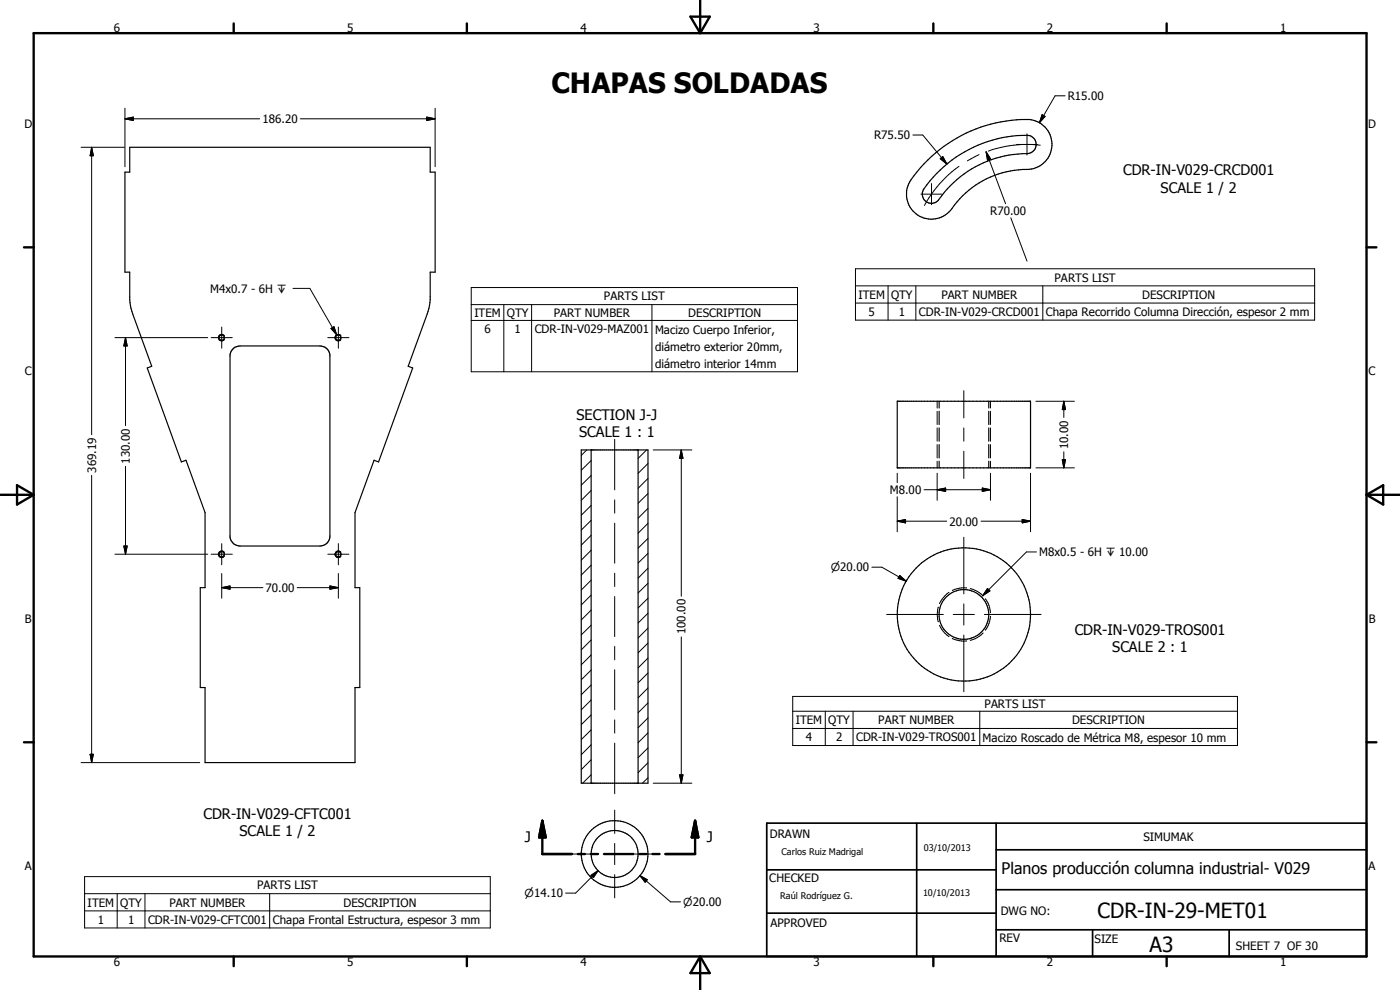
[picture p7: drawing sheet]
<svg xmlns="http://www.w3.org/2000/svg" width="420mm" height="297mm" viewBox="0 0 420 297" stroke-linecap="round" stroke-linejoin="round" font-family="sans-serif">
<g fill="none" stroke="#000" stroke-width=".35">
<path d="M38.9 44.2h90.2v7.4h1.5v30.1h-1.5v8.3l-.2 1.7-.7 2.5-5.7 15.7 1.4 .5-10.3 28.2-1.3-.5-5.8 15.7v22.5h1.5v30h-1.5v22.5h-45v-22.5h-1.4v-30h1.4v-22.5l-5.7-15.7-1.4 .5-10.2-28.2 1.3-.5-5.7-15.7-.7-2.5-.2-1.7v-8.3h-1.4v-30.1h1.4zM278.5 48a41.9 41.9 0 0 1 31-12.1 7.6 7.6 0 0 1 6.1 8.8 7.6 7.6 0 0 1-8.7 6.1 27.7 27.7 0 0 0-21.6 12.3 7.6 7.6 0 0 1-11 .6 7.6 7.6 0 0 1 0-11zM281.1 52a37.3 37.3 0 0 1 27.9-11.3 2.77 2.77 0 0 1 1.9 3 2.77 2.77 0 0 1-2.7 2.4 32.7 32.7 0 0 0-26.9 14.3 2.76 2.76 0 0 1-3.6-.1 2.76 2.76 0 0 1-.4-3.6zM70.2 104.4l1.8-.6h24a3 3 0 0 1 3 2.6v54.8a3 3 0 0 1-3 2.6h-24a3 3 0 0 1-3-2.6v-54.8l.4-1.1zM174.4 135h20.1v100h-20.1zM177.4 135v100M191.5 135v100M269.3 120.4h40v20h-40zM281.8 120.4v2M281.8 123.4v4M281.8 128.4v4M281.8 133.4v4"/>
<path d="M281.8 138.4v2M296.7 120.4v2M296.7 123.4v4M296.7 128.4v4M296.7 133.4v4M296.7 138.4v2"/>
<circle cx="66.5" cy="101.3" r=".82"/>
<circle cx="101.5" cy="101.3" r=".82"/>
<circle cx="66.5" cy="166.3" r=".83"/>
<circle cx="101.5" cy="166.3" r=".82"/>
<circle cx="289.3" cy="184.4" r="20"/>
<circle cx="289.3" cy="184.4" r="7.5"/>
<circle cx="184.5" cy="256.2" r="10"/>
<circle cx="184.5" cy="256.2" r="7"/>
</g>
<g fill="none" stroke="#000" stroke-width=".3">
<path d="M37.5 35.6l2.5-.5v1.1zM37.5 35.6h40.4M37.5 32.5v17.5M90.1 35.6h40.5M128.1 35.1l2.5 .5-2.5 .6zM130.6 32.5v17.5M312.7 34.4l.9 .5-1.7 1.9zM319.6 28.7h-3l-4.7 8.1M24.3 44.2h13M27.5 44.2l.5 2.5h-1zM27.5 44.2v86.2M274 40.5h2.9l7.3 8.7"/>
<path d="M276.4 58.3h6.3M279.6 55.1v6.3M282.2 47.6l.7-.6 1.3 2.2zM287.8 49.9a34.6 34.6 0 0 0-10.4 11.7M293.8 46.4l-3.5 1.9M295.9 45.6l1.4 2.1-.9 .3zM295.9 45.6l5.9 15.5M305 43.3h6.4M306.9 43.3a33.9 33.9 0 0 0-10.3 2M308.2 40.2v6.3M309.5 43.3l2.7 .3M303.3 65.4l4.9 13"/>
<path d="M66.5 98.1v6.4M87.9 86.5h5.1l8 14M99.3 98.6l.9-.6 .8 2.5zM101.5 98.1v6.4M141.4 86.3h97.9v25.2h-97.9zM141.4 91.4h97.9M141.4 96.1h97.9M151.2 91.4v20.1M159.5 91.4v20.1M195.7 91.4v20.1M256.7 80.6h137.8v15.5h-137.8zM256.7 85.8h137.8"/>
<path d="M256.7 90.9h137.8M266.5 85.8v10.3M274.9 85.8v10.3M313 85.8v10.3M34.5 101.3h27.8M37.7 101.3l.5 2.5h-1zM37.7 101.3v26.4M63.4 101.3h6.3M67.3 100.7a1 1 0 0 0-1.4-.1 1 1 0 0 0 0 1.4 1 1 0 0 0 1.4-.1M98.4 101.3h6.3M102.3 100.7a1 1 0 0 0-1.5-.1 1 1 0 0 0 0 1.4 1 1 0 0 0 1.5-.1M289.3 117.2v8.2"/>
<path d="M37.7 139.9v26.4M176.1 135l-1.7 1.7M177.4 138.2l-3 2.9M184.5 131.8v15.2M194 135l-2.5 2.5M194.5 139.1l-3 2.9M196 135h11.6M204.5 135l.5 2.5h-1zM204.5 135v43.9M281.3 120.4v2M281.3 123.4v4M281.3 128.4v4"/>
<path d="M281.3 133.4v4M281.3 138.4v2M289.3 128.4v4M289.3 135.4v8.2M297.3 120.4v2M297.3 123.4v4M297.3 128.4v4M297.3 133.4v4M297.3 138.4v2M310.9 120.4h11.5M318.8 137.9h1l-.5 2.5zM319.3 120.4l.5 2.5h-1z"/>
<path d="M319.3 120.4v4.9M319.3 135.6v4.8M27.5 142.6v86.2M177.4 151.6l-3 3M177.4 156.1l-3 2.9M177.4 147.2l-3 2.9M177.4 142.7l-3 2.9M184.5 150v4M184.5 157v12M194.5 157l-3 3M194.5 152.5l-3 3M194.5 148.1l-3 2.9"/>
<path d="M194.5 143.6l-3 2.9M269.3 156.4l2.5-.5v1zM269.3 156.4h14.8M269.3 142v2.8M269.3 149.1v10.5M277.3 146.9h20M281.3 146.9l2.5-.5v1zM281.3 142v8.1M294.4 156.4h14.9M294.8 146.4l2.5 .5-2.5 .5zM297.3 142v8.1M306.8 155.9l2.5 .5-2.5 .5z"/>
<path d="M309.3 142v17.6M310.9 140.4h11.5M34.5 166.3h27.8M37.2 163.8h1l-.5 2.5zM63.4 166.3h6.3M66.5 176.3l2.5-.5v1zM66.5 163.1v6.4M66.5 172.1v7.4M66.5 176.3h12.4M67.3 165.7a1 1 0 0 0-1.4-.1 1 1 0 0 0 0 1.5 1 1 0 0 0 1.4-.2M89.2 176.3h12.3M98.4 166.3h6.3"/>
<path d="M99 175.8l2.5 .5-2.5 .5zM101.5 163.1v6.4M101.5 172.1v7.4M102.3 165.7a.99 .99 0 0 0-1.5-.1 .99 .99 0 0 0 0 1.4 .99 .99 0 0 0 1.5-.1M177.4 174.1l-3 2.9M177.4 169.6l-3 3M177.4 160.6l-3 3M177.4 178.6l-3 2.9M177.4 165.1l-3 3M184.5 172v4M184.5 179v12M194.5 179.5l-3 2.9"/>
<path d="M194.5 175l-3 2.9M194.5 170.5l-3 3M194.5 166l-3 3M194.5 161.5l-3 3M261.7 170.2h3l7.2 4.2M270 172.7l1.9 1.7-2.4-.9zM284.8 177.7a8.6 8.6 0 0 0-2.8 3.4M289.3 161.2v17M290.1 176.4l-2.2 .1-2.1 .7M291.2 176.6l2.1 .8 1.6 1.3M294.9 178.7l.2 .1M295.7 179.7a7.7 7.7 0 0 1 1.6 4.1"/>
<path d="M296.4 176.6l.7 .7-2.2 1.4zM311.1 165.6h-3.1l-13.1 13.1M177.4 196.5l-3 3M177.4 192l-3 3M177.4 187.6l-3 2.9M177.4 183l-3 3M184.5 194v4M194.5 197.4l-3 3M194.5 193l-3 2.9M194.5 188.5l-3 2.9M194.5 184l-3 2.9M204.5 191.1v43.9"/>
<path d="M266.1 184.4h17M281.6 182.2a7.3 7.3 0 0 0 0 4.4M282 187.6a7.9 7.9 0 0 0 2.8 3.4M285.8 191.6l2.1 .6 2.2 .1M286.1 184.4h6.3M289.3 181.2v6.3M289.3 190.5v17.1M295.1 189.9a8.1 8.1 0 0 1-3.9 2.3M295.4 184.4h17.1M297.3 184.9l-.5 2.2-1.1 2M177.4 219l-3 2.9M177.4 214.5l-3 2.9"/>
<path d="M177.4 210l-3 3M177.4 205.5l-3 2.9M177.4 201l-3 3M184.5 201v12M184.5 216v4M194.5 219.9l-3 2.9M194.5 215.4l-3 3M194.5 210.9l-3 3M194.5 206.4l-3 3M194.5 201.9l-3 3M237.9 209h133.5v14.7h-133.5zM237.9 213.4h133.5"/>
<path d="M237.9 218.6h133.5M247.7 213.4v10.3M256 213.4v10.3M294 213.4v10.3M24.3 228.8h35.6M27 226.3h1l-.5 2.5zM177.4 232.5l-2.5 2.5M177.4 228l-3 2.9M177.4 223.5l-3 2.9M184.5 223v15.2M194.5 233.3l-1.7 1.7M194.5 228.9l-3 2.9"/>
<path d="M194.5 224.4l-3 2.9M196 235h11.6M204 232.5h1l-.5 2.5zM171.3 256.2h7M181.3 256.2h6.4M184.5 243.1v7M184.5 253.1v6.3M190.7 256.2h6.9M25.4 263h121.7v15.4h-121.7zM25.4 268.1h121.7M25.4 273.3h121.7M35.2 268.1v10.3"/>
<path d="M43.5 268.1v10.3M80.9 268.1v10.3M177.4 262.6l2.1-1.4-1.4 2.1zM179.5 261.2l-6.7 6.8h-3.1M184.5 262.4v7M192.1 262.7l2.2 1.2-.7 .8zM192.1 262.7l9.1 7.9h3"/>
</g>
<g fill="none" stroke="#000" stroke-width=".71">
<path d="M10.1 9.9h400v277.1h-400zM70.1 7v2.9M140.1 7v2.9M207.2 5h5.8l-2.9 4.9zM210.1 0v9.9M280.1 7v2.9M350.1 7v2.9M7.2 74.2h2.9M410.1 74.2h3M.1 148.5h10M5.1 145.6l5 2.9-5 2.9zM410.1 148.5h10"/>
<path d="M410.1 148.5l5-2.9v5.8zM7.2 222.7h2.9M410.1 222.7h3M162.8 246.3l1 4.9h-2zM162.8 246.3v9.9h8.9M173.4 256.2h2.1M177.3 256.2h2.2M181.3 256.2h8.8M191.9 256.2h2.1M195.8 256.2h2.1M208.6 246.3l1 4.9h-2zM208.6 246.3v9.9h-8.9"/>
<path d="M70.1 287v2.9M140.1 287v2.9M210.1 287v10M210.1 287l2.9 5h-5.8zM280.1 287v2.9M350.1 287v2.9"/>
</g>
<path d="M230.1 247h180v40h-180zM275.1 247v40M298.9 255h111.2M298.9 247v40M230.1 274h68.8M230.1 261h68.8M298.9 279h111.2M298.9 267h111.2M327.9 279v8M368.9 279v8" fill="none" stroke="#000" stroke-width=".51"/>
<g fill="#000">
<path d="M37.5 35.6l2.5-.5v1.1zM128.1 35.1l2.5 .5-2.5 .6zM312.7 34.4l.9 .5-1.7 1.9zM27.5 44.2l.5 2.5h-1zM282.2 47.6l.7-.6 1.3 2.2zM295.9 45.6l1.4 2.1-.9 .3zM99.3 98.6l.9-.6 .8 2.5zM37.7 101.3l.5 2.5h-1zM204.5 135l.5 2.5h-1zM318.8 137.9h1l-.5 2.5zM319.3 120.4l.5 2.5h-1zM269.3 156.4l2.5-.5v1z"/>
<path d="M281.3 146.9l2.5-.5v1zM294.8 146.4l2.5 .5-2.5 .5zM306.8 155.9l2.5 .5-2.5 .5zM37.2 163.8h1l-.5 2.5zM66.5 176.3l2.5-.5v1zM99 175.8l2.5 .5-2.5 .5zM270 172.7l1.9 1.7-2.4-.9zM296.4 176.6l.7 .7-2.2 1.4zM27 226.3h1l-.5 2.5zM204 232.5h1l-.5 2.5zM162.8 246.3l1 4.9h-2zM208.6 246.3l1 4.9h-2z"/>
<path d="M177.4 262.6l2.1-1.4-1.4 2.1zM192.1 262.7l2.2 1.2-.7 .8z"/>
</g>
<text font-size="8.4" x="165.5" y="27.9">CHAPAS SOLDADAS</text>
<g font-size="6.3">
<text x="329.4" y="275.4">CDR-IN-29-MET01</text>
<text x="345" y="285.6">A3</text>
</g>
<text font-size="4.8" x="300.6" y="262.1">Planos producción columna industrial- V029</text>
<g font-size="4.4">
<text x="337" y="52.6">CDR-IN-V029-CRCD001</text>
<text x="348.3" y="57.8">SCALE 1 / 2</text>
<text x="173" y="126">SECTION J-J</text>
<text x="173.8" y="131.2">SCALE 1 : 1</text>
<text x="322.5" y="190.5">CDR-IN-V029-TROS001</text>
<text x="333.8" y="195.7">SCALE 2 : 1</text>
<text x="61" y="245.7">CDR-IN-V029-CFTC001</text>
<text x="71.9" y="251">SCALE 1 / 2</text>
<text x="157.5" y="252.7">J</text>
<text x="212.1" y="252.7">J</text>
</g>
<g font-size="3.5">
<text x="34.2" y="9.6">6</text>
<text x="104.2" y="9.6">5</text>
<text x="174.2" y="9.6">4</text>
<text x="244.2" y="9.6">3</text>
<text x="314.2" y="9.6">2</text>
<text x="384.2" y="9.6">1</text>
<text x="320.5" y="30">R15.00</text>
<text x="7.3" y="38.4">D</text>
<text x="78.8" y="36.9">186.20</text>
<text x="262.3" y="41.8">R75.50</text>
<text x="410.6" y="38.4">D</text>
<text x="297.1" y="64.6">R70.00</text>
<text x="63.1" y="87.8">M4x0.7 - 6H x</text>
<text x="257.6" y="89.6">ITEM</text>
<text x="267.4" y="89.7">QTY</text>
<text x="282.5" y="89.6">PART NUMBER</text>
<text x="316.5" y="84.5">PARTS LIST</text>
<text x="342.8" y="89.7">DESCRIPTION</text>
<text x="142.4" y="95.1">ITEM</text>
<text x="152.1" y="95.1">QTY</text>
<text x="166.2" y="95.1">PART NUMBER</text>
<text x="181.3" y="90.1">PARTS LIST</text>
<text x="206.6" y="95.1">DESCRIPTION</text>
<text x="260.7" y="94.8">5</text>
<text x="269.7" y="94.8">1</text>
<text x="275.7" y="94.8">CDR-IN-V029-CRCD001</text>
<text x="313.8" y="94.9">Chapa Recorrido Columna Dirección, espesor 2 mm</text>
<text x="145.4" y="100">6</text>
<text x="154.4" y="100">1</text>
<text x="160.5" y="100">CDR-IN-V029-MAZ001</text>
<text x="196.6" y="100.1">Macizo Cuerpo Inferior,</text>
<text x="196.6" y="105.2">diámetro exterior 20mm,</text>
<text x="7.4" y="112.6">C</text>
<text x="196.6" y="110.4">diámetro interior 14mm</text>
<text x="410.7" y="112.6">C</text>
<text x="320.5" y="134.8" transform="rotate(-90 320.5 134.8)">10.00</text>
<text x="28.8" y="141.9" transform="rotate(-90 28.8 141.9)">369.19</text>
<text x="39" y="139.1" transform="rotate(-90 39 139.1)">130.00</text>
<text x="267" y="148.3">M8.00</text>
<text x="284.9" y="157.7">20.00</text>
<text x="311.9" y="166.9">M8x0.5 - 6H x 10.00</text>
<text x="79.7" y="177.6">70.00</text>
<text x="7.4" y="186.9">B</text>
<text x="205.7" y="190.3" transform="rotate(-90 205.7 190.3)">100.00</text>
<text x="410.8" y="186.9">B</text>
<text x="295.5" y="212.5">PARTS LIST</text>
<text x="238.8" y="217.3">ITEM</text>
<text x="248.6" y="217.3">QTY</text>
<text x="263.6" y="217.3">PART NUMBER</text>
<text x="321.7" y="217.3">DESCRIPTION</text>
<text x="241.8" y="222.4">4</text>
<text x="250.9" y="222.4">2</text>
<text x="256.9" y="222.4">CDR-IN-V029-TROS001</text>
<text x="294.9" y="222.5">Macizo Roscado de Métrica M8, espesor 10 mm</text>
<text x="231" y="251.5">DRAWN</text>
<text x="343.1" y="252.3">SIMUMAK</text>
<text x="7.4" y="261.1">A</text>
<text x="410.7" y="261.1">A</text>
<text x="77.2" y="266.9">PARTS LIST</text>
<text x="230.9" y="264.6">CHECKED</text>
<text x="26.3" y="272">ITEM</text>
<text x="36.1" y="272">QTY</text>
<text x="50.8" y="272">PART NUMBER</text>
<text x="103.1" y="272">DESCRIPTION</text>
<text x="300.3" y="274.5">DWG NO:</text>
<text x="29.3" y="277.1">1</text>
<text x="38.4" y="277.1">1</text>
<text x="44.4" y="277.2">CDR-IN-V029-CFTC001</text>
<text x="81.9" y="277.2">Chapa Frontal Estructura, espesor 3 mm</text>
<text x="231.3" y="278.3">APPROVED</text>
<text x="299.9" y="282.6">REV</text>
<text x="328.5" y="283.1">SIZE</text>
<text x="370.9" y="285.1">SHEET 7 OF 30</text>
<text x="34.2" y="289.9">6</text>
<text x="104.2" y="289.9">5</text>
<text x="174.2" y="289.9">4</text>
<text x="244.2" y="289.9">3</text>
<text x="314.2" y="289.9">2</text>
<text x="384.2" y="289.9">1</text>
</g>
<g font-size="3.3">
<text x="249.3" y="171.4">n20.00</text>
<text x="157.4" y="269.2">n14.10</text>
<text x="205.1" y="271.8">n20.00</text>
</g>
<g font-size="2.7">
<text x="234.5" y="256.6">Carlos Ruiz Madrigal</text>
<text x="277.2" y="255.3">03/10/2013</text>
<text x="234.1" y="269.7">Raúl Rodríguez G.</text>
<text x="277" y="268.7">10/10/2013</text>
</g>
</svg>
